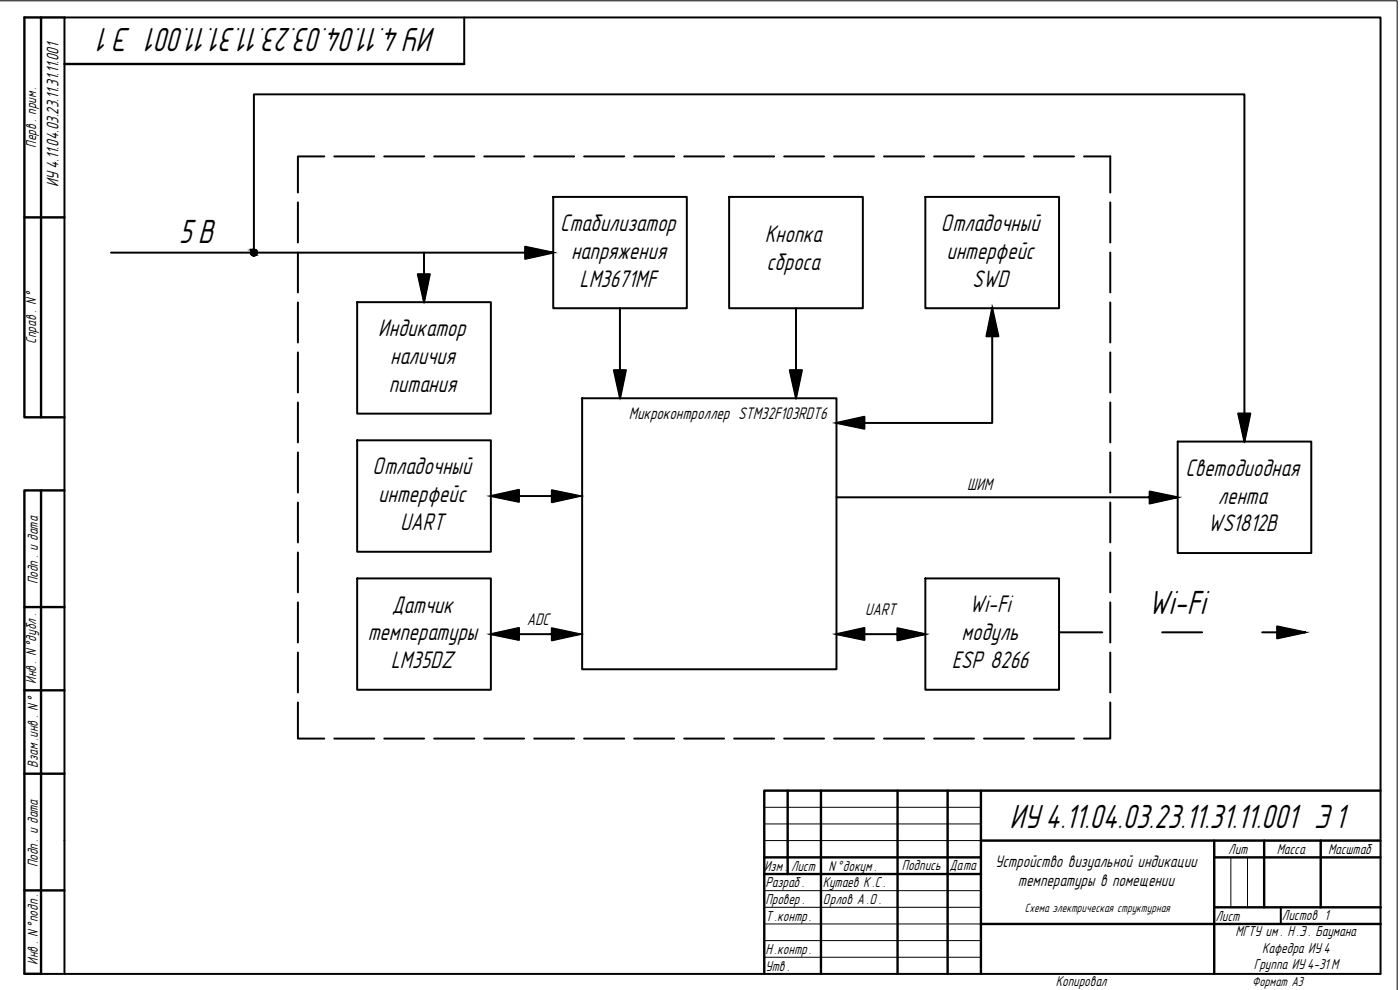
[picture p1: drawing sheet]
<svg xmlns="http://www.w3.org/2000/svg" width="420mm" height="297mm" viewBox="0 0 420 297" stroke-linecap="round" stroke-linejoin="round" font-family="sans-serif">
<!-- layer: Format -->
<g fill="none" stroke="#000" stroke-width=".59">
<path d="M139.3 5.2v14M97.3 46.9h-7.9v10.9M100.3 46.9h12M115.3 46.9h12M130.3 46.9h12M145.3 46.9h12M160.3 46.9h12M166 59.1h40.1v33.4h-40.1zM175.3 46.9h12M190.3 46.9h12M205.3 46.9h12M218.8 59.1h40.2v33.4h-40.2z"/>
<path d="M220.3 46.9h12M235.3 46.9h12M250.3 46.9h12M265.3 46.9h12M277.7 59.1h40.1v33.4h-40.1zM280.3 46.9h12M295.3 46.9h12M310.3 46.9h12M325.3 46.9h7.9v10.9M33.3 75.8h132.7l-8.4-1.8v3.7l8.4-1.9M76.2 75.8v-47.5h297.3v104.2M89.4 60.7v12.1"/>
<path d="M89.4 75.8v11.9M127.3 75.8v14.9M333.2 60.7v12.1M333.2 75.8v11.9M89.4 90.7v12.1M107.2 90.7h40.1v33.4h-40.1zM125.4 82.3h3.6l-1.7 8.4zM186.1 92.5v27M238.9 92.5v27M297.8 92.5l1.8 8.4h-3.6zM297.8 92.5v34.4h-46.8M333.2 90.7v12.1"/>
<path d="M89.4 105.7v12.1M174.7 119.5h76.3v81.3h-76.3zM184.2 111.1h3.6l-1.7 8.4zM237 111.1h3.7l-1.8 8.4zM333.2 105.7v12.1M89.4 120.8v11.9M89.4 135.7v12.1M107.2 132.1h40.1v33.5h-40.1zM251 126.9l8.4-1.9v3.6zM333.2 120.8v11.9M333.2 135.7v12.1M353.4 132.5h40.1v33.4h-40.1z"/>
<path d="M371.6 124.1h3.6l-1.7 8.4zM89.4 150.8v12M147.3 148.8h26.7l-8.4-1.7v3.6l8.4-1.9M147.3 148.8l8.4-1.8v3.6zM251 149.2h102.4l-8.4-1.7v3.6l8.4-1.9M333.2 150.8v12M89.4 165.8v11.9M107.2 173.6h40.1v33.4h-40.1zM277.7 173.6h40.1v33.4h-40.1zM333.2 165.8v11.9M89.4 180.7v12.1M89.4 195.8v12"/>
<path d="M147.3 190.3h26.7l-8.4-1.8v3.6l8.4-1.8M147.3 190.3l8.4-1.9v3.6zM251 190.3h26.7l-8.4-1.8v3.6l8.4-1.8M251 190.3l8.4-1.9v3.6zM317.8 189.7h13M333.2 180.7v12.1M333.2 195.8v12M348.8 189.7h12M378.8 189.7h12.9M383.3 187.9l8.4 1.8-8.4 1.8zM89.4 210.8v10.8h7.9M333.2 210.8v10.8h-7.9"/>
<path d="M100.3 221.6h12M115.3 221.6h12M130.3 221.6h12M145.3 221.6h12M160.3 221.6h12M175.3 221.6h12M190.3 221.6h12M205.3 221.6h12M220.3 221.6h12M235.3 221.6h12M250.3 221.6h12M265.3 221.6h12"/>
<path d="M280.3 221.6h12M295.3 221.6h12M310.3 221.6h12M384.4 272.2v5M7.3 292.2h407v-287h-395v287M7.3 292.1h5"/>
</g>
<!-- layer: 0 -->
<path d="M364.3 292.2h.1" fill="none" stroke="#000" stroke-width=".3"/>
<!-- layer: Tonk -->
<g fill="none" stroke="#000" stroke-width=".3">
<path d="M0 .2h419.3v296.8M229.4 242.2h65M229.4 247.2h65M229.4 252.2h65M369.4 257.2v15M374.4 257.2v15M229.4 267.2h65M229.4 272.2h65M229.4 277.2h65M229.4 282.2h65M229.4 287.2h65"/>
<circle cx="76.2" cy="75.8" r=".99"/>
</g>
<!-- layer: Format -->
<g fill="none" stroke="#000" stroke-width=".72">
<path d="M12.3 5.2h7M19.3 19.2h120M7.3 65.2h12M12.3 125.2v-120h-5v120h12M12.3 147.1h7M7.3 182.1h12M7.3 207.1h12M7.3 232.1h12M236.4 237.2v25M246.4 237.2v55M269.4 237.2v55M284.4 237.2v55"/>
<path d="M294.4 237.2v55M414.3 237.2h-184.9v55M229.4 257.2h65M294.4 252.2h119.9M364.4 257.2h49.9M364.4 252.2v40M379.4 252.2v20M396.4 252.2v20M7.3 267.2h12M229.4 262.2h65M294.4 277.2h120M364.4 272.2h50"/>
<path d="M7.3 292.1v-145h5v145"/>
</g>
<g fill="#000" stroke="#000" stroke-width=".3">
<path d="M125.4 82.3h3.6l-1.7 8.4zM184.2 111.1h3.6l-1.7 8.4zM237 111.1h3.7l-1.8 8.4zM371.6 124.1h3.6l-1.7 8.4z"/>
<path d="M157.6 74l8.4 1.8h-8.4zM157.6 75.8v1.9l8.4-1.9z"/>
<path d="M297.8 92.5v8.4h1.8zM297.8 92.5v8.4h-1.8z"/>
<path d="M251 126.9l8.4-1.9v1.9zM251 126.9l8.4 1.7v-1.7z"/>
<path d="M147.3 148.8l8.4-1.8v1.8zM147.3 148.8l8.4 1.8v-1.8z"/>
<path d="M165.6 147.1l8.4 1.7h-8.4zM165.6 148.8v1.9l8.4-1.9z"/>
<path d="M345 147.5l8.4 1.7h-8.4zM345 149.2v1.9l8.4-1.9z"/>
<path d="M147.3 190.3l8.4-1.9v1.9zM147.3 190.3l8.4 1.7v-1.7z"/>
<path d="M165.6 188.5l8.4 1.8h-8.4zM165.6 190.3v1.8l8.4-1.8z"/>
<path d="M251 190.3l8.4-1.9v1.9zM251 190.3l8.4 1.7v-1.7z"/>
<path d="M269.3 188.5l8.4 1.8h-8.4zM269.3 190.3v1.8l8.4-1.8z"/>
<path d="M383.3 187.9l8.4 1.8h-8.4zM383.3 189.7v1.8l8.4-1.8z"/>
</g>
<!-- layer: Tonk -->
<g fill="#000" stroke="#000" stroke-width=".3">
<path d="M76 74.8h.2zM76.2 74.8h.2z"/>
<path d="M76 74.8h.2zM75.9 74.8h.3z"/>
<path d="M75.9 74.8l.3 .1zM75.7 74.9h.5z"/>
<path d="M75.7 74.9l.5 .1zM75.5 75h.7z"/>
<path d="M75.5 75l.7 .1zM75.4 75.1h.8z"/>
<path d="M75.4 75.1l.8 .2v-.2zM75.4 75.1l.8 .2h-.9z"/>
<path d="M75.3 75.3l.9 .2v-.2zM75.3 75.3l.9 .2h-1z"/>
<path d="M75.2 75.5l1 .1v-.1zM75.2 75.5l1 .1h-1z"/>
<path d="M75.2 75.6l1 .2v-.2zM75.2 75.6l1 .2h-1z"/>
<path d="M76.2 74.8h.3zM76.2 74.8h.3z"/>
<path d="M75.9 76.7h.6zM75.9 76.7l.4 .1z"/>
<path d="M76.2 74.8l.5 .1zM76.2 74.8l.5 .1z"/>
<path d="M75.7 76.7h.9zM75.7 76.7h.8z"/>
<path d="M76.2 74.9l.6 .1zM76.2 74.9l.6 .1z"/>
<path d="M75.6 76.6h1.2zM75.6 76.6l1 .1z"/>
<path d="M76.2 75l.8 .1zM76.2 75l.8 .1z"/>
<path d="M75.4 76.5h1.5zM75.4 76.5l1.4 .1z"/>
<path d="M76.2 75.1l.8 .2zM76.2 75.1l.8 .2h-.8z"/>
<path d="M76.2 75.3l.9 .2-.1-.2zM76.2 75.3l.9 .2h-.9z"/>
<path d="M75.4 76.3l1.5 .2 .1-.2zM75.4 76.3l1.5 .2h-1.5z"/>
<path d="M76.2 75.5l1 .1-.1-.1zM76.2 75.5l1 .1h-1z"/>
<path d="M75.3 76.1l1.7 .2 .1-.2zM75.3 76.1l1.7 .2h-1.6z"/>
<path d="M76.2 75.6l1 .2v-.2zM76.2 75.6l1 .2h-1z"/>
<path d="M75.2 75.8l2 .2v-.2zM75.2 75.8l2 .2h-2z"/>
<path d="M75.2 76l1.9 .1 .1-.1zM75.2 76l1.9 .1h-1.8z"/>
</g>
<g font-size="10.5">
<text x="130.9" y="8.5" transform="rotate(-180 130.9 8.5)">ИУ 4.11.04.03.23.11.31.11.001 Э 1</text>
<text x="53.6" y="72.9">5 В</text>
<text x="344.6" y="184.1">Wi-Fi</text>
<text x="302.9" y="248.4">ИУ 4.11.04.03.23.11.31.11.001 Э 1</text>
</g>
<g font-size="7.5">
<text x="168.1" y="69.3">Стабилизатор</text>
<text x="282.3" y="69.3">Отладочный</text>
<text x="171.4" y="77.7">напряжения</text>
<text x="229.5" y="72.8">Кнопка</text>
<text x="284.1" y="77.6">интерфейс</text>
<text x="230.1" y="81.1">сброса</text>
<text x="173.9" y="86">LM3671MF</text>
<text x="291.8" y="86">SWD</text>
<text x="113.5" y="100.9">Индикатор</text>
<text x="117.1" y="109.2">наличия</text>
<text x="116.7" y="117.6">питания</text>
<text x="111.8" y="142.4">Отладочный</text>
<text x="355.8" y="142.7">Светодиодная</text>
<text x="113.5" y="150.7">интерфейс</text>
<text x="365.5" y="151.1">лента</text>
<text x="120.1" y="159">UART</text>
<text x="362.5" y="159.4">WS1812B</text>
<text x="117.6" y="183.8">Датчик</text>
<text x="291" y="183.8">Wi-Fi</text>
<text x="110.4" y="192.1">температуры</text>
<text x="288.6" y="192.1">модуль</text>
<text x="117.3" y="200.4">LM35DZ</text>
<text x="285.6" y="200.4">ESP 8266</text>
</g>
<g font-size="5.2">
<text x="17.5" y="56.1" transform="rotate(-90 17.5 56.1)">ИУ 4.11.04.03.23.11.31.11.001</text>
<text x="188.7" y="125.8">Микроконтроллер STM32F103RDT6</text>
<text x="290.2" y="146.9">ШИМ</text>
<text x="259.6" y="184.6">UART</text>
<text x="158.1" y="187.5">ADC</text>
<text x="298.6" y="260">Устройство визуальной индикации</text>
<text x="305.5" y="265.9">температуры в помещении</text>
</g>
<g font-size="4.8">
<text x="10.9" y="103.2" transform="rotate(-90 10.9 103.2)">Справ . N°</text>
<text x="10.9" y="205.1" transform="rotate(-90 10.9 205.1)">Инв . N °дубл .</text>
<text x="11.3" y="230.3" transform="rotate(-90 11.3 230.3)">Взам .инв . N°</text>
<text x="284.9" y="261">Дата</text>
<text x="229.7" y="276.2">Т .контр.</text>
<text x="364.7" y="276.2">Лист</text>
<text x="384.7" y="276.1">Листов 1</text>
<text x="229.7" y="286.2">Н .контр.</text>
<text x="11.3" y="289.4" transform="rotate(-90 11.3 289.4)">Инв . N°подп .</text>
</g>
<g font-size="4.5">
<text x="10.9" y="44.3" transform="rotate(-90 10.9 44.3)">Перв . прим.</text>
<text x="11.3" y="175.2" transform="rotate(-90 11.3 175.2)">Подп . и дата</text>
<text x="368.6" y="256.2">Лит</text>
<text x="383.2" y="256.2">Масса</text>
<text x="398.6" y="256.2">Масштаб</text>
<text x="11.3" y="260.2" transform="rotate(-90 11.3 260.2)">Подп . и дата</text>
<text x="229.4" y="261.2">Изм .</text>
<text x="237.4" y="261.2">Лист</text>
<text x="248.6" y="261.2">N °докум .</text>
<text x="270.6" y="261.1">Подпись</text>
<text x="229.7" y="266.2">Разраб .</text>
<text x="246.9" y="266.1">Кутаев К .С .</text>
<text x="229.7" y="271.2">Провер .</text>
<text x="247" y="271.1">Орлов А .О .</text>
<text x="370.8" y="280.9">МГТУ им . Н .Э . Баумана</text>
<text x="378.8" y="285.9">Кафедра ИУ 4</text>
<text x="229.7" y="291.2">Утв .</text>
<text x="376.3" y="290.9">Группа ИУ 4-31 М</text>
<text x="316.9" y="296">Копировал</text>
</g>
<text font-size="4.1" x="375.8" y="296">Формат А3</text>
<text font-size="3.7" x="307.6" y="273.7">Схема электрическая структурная</text>
</svg>
